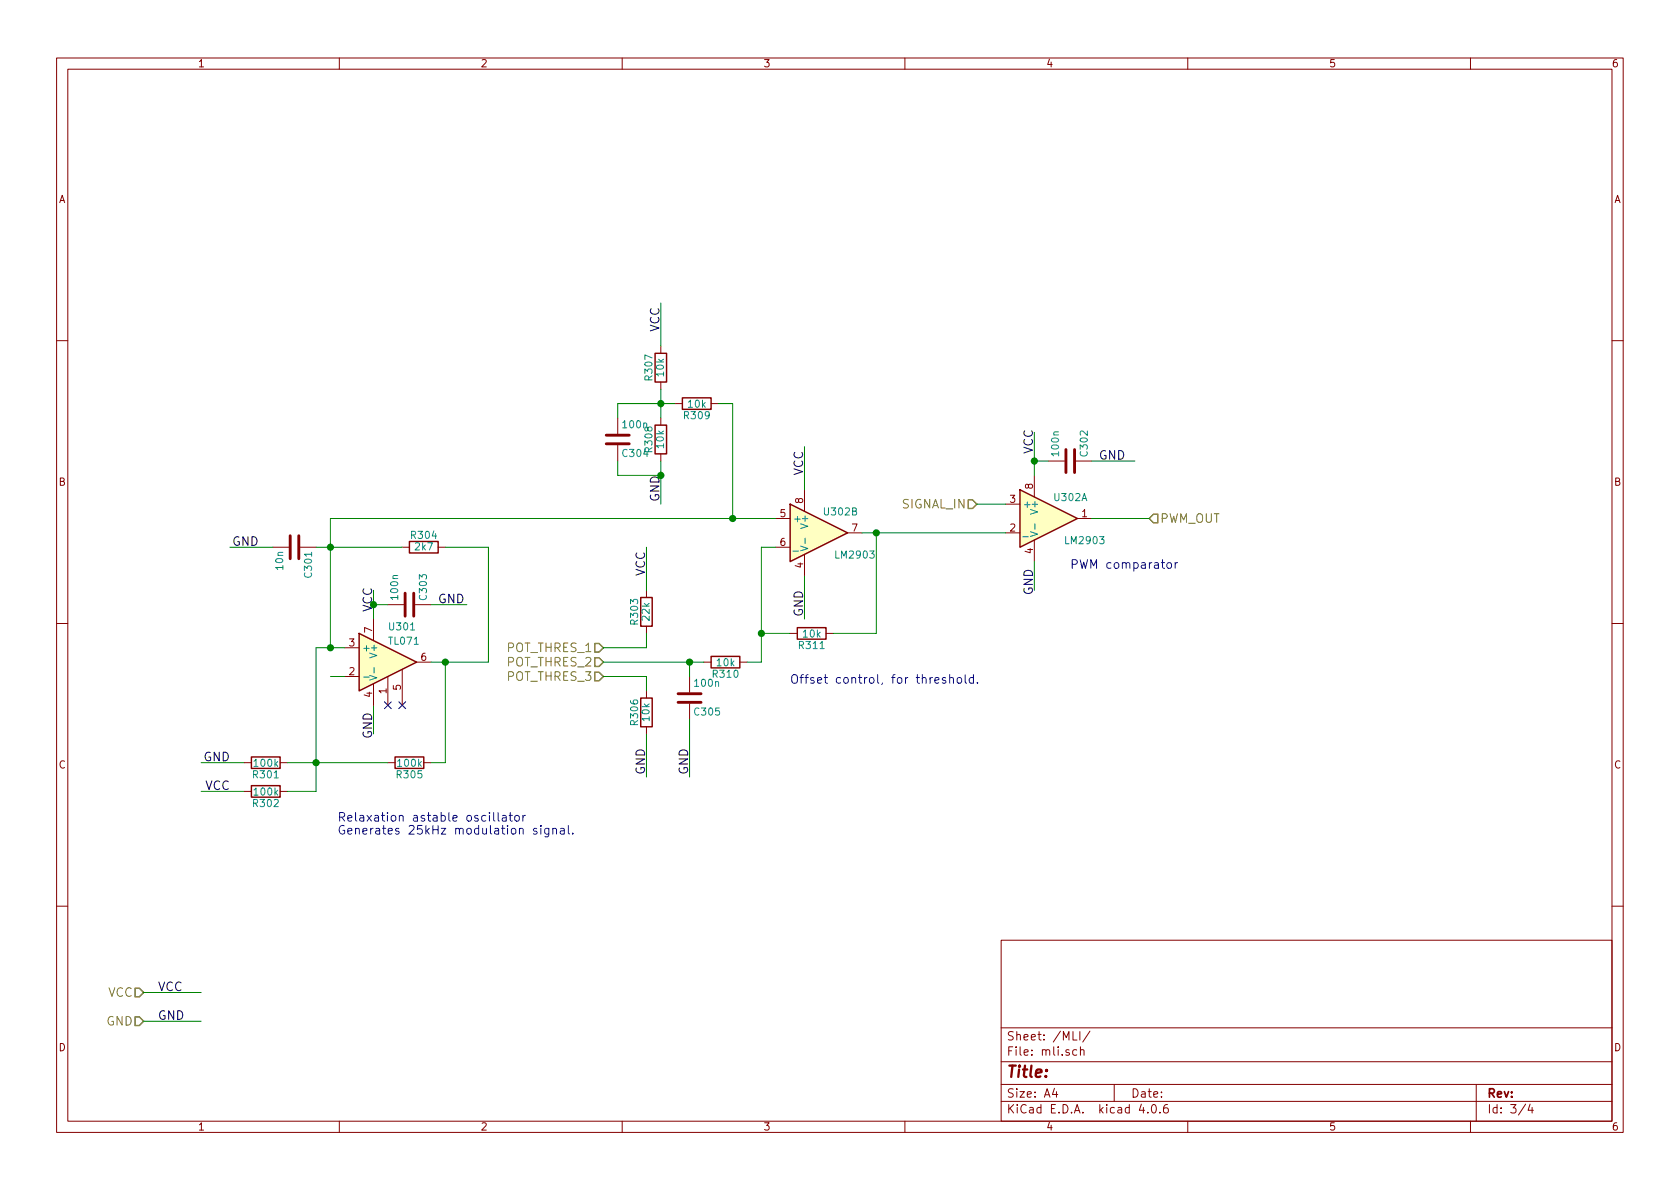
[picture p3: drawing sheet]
<svg xmlns="http://www.w3.org/2000/svg" width="297mm" height="210mm" viewBox="0 0 297 210" stroke-linecap="round" stroke-linejoin="round" font-family="sans-serif">
<g fill="none" stroke="#840000" stroke-width=".18">
<path d="M10 10.3h277v189.9h-277zM12 12.2h273v186.1h-273zM60 10.3v1.9M110 10.3v1.9M160 10.3v1.9M210 10.3v1.9M260 10.3v1.9M10 60.2h2M109.2 73.9v2.8M109.2 78.7v2.8M116.8 61.2v1.3M116.8 67.6v1.2"/>
<path d="M116.8 73.9v1.3M119.4 71.4h1.2M125.7 71.4h1.3M285 60.2h2M48.3 96.8h2.8M53.1 96.8h2.8M71.1 96.8h1.3M77.5 96.8h1.2M116.8 80.3v1.2M137.2 91.7h2.5M137.2 96.8h2.5M142.2 86.6v3.8"/>
<path d="M142.2 98v3.8M149.9 94.2h2.5M177.8 94.2h2.5M177.8 89.1h2.5M182.9 84.1v3.8M182.9 95.5v3.8M185.4 81.5h2.8M190.2 81.5h2.8M190.5 91.7h2.5M10 110.3h2M61 119.6h2.5M61 114.5h2.5"/>
<path d="M66 109.5v3.8M68.6 106.9h2.8M68.6 119.6v5.1M71.1 118.4v6.3M73.4 106.9h2.8M73.7 117.1h2.5M114.3 104.4v1.3M114.3 110.7v1.3M121.9 119.6v2.8M124.5 117.1h1.2M130.8 117.1h1.3M139.7 112h1.3"/>
<path d="M146 112h1.3M285 110.3h2M43.2 134.9h1.2M43.2 139.9h1.2M49.5 134.9h1.3M49.5 139.9h1.3M66 120.9v3.8M68.6 134.9h1.2M74.9 134.9h1.3M114.3 122.2v1.2M114.3 128.5v1.3M121.9 124.5v2.7"/>
<path d="M10 160.2h2M177 166.3h108v32h-108zM285 160.2h2M60 198.3v1.9M110 198.3v1.9M160 198.3v1.9M177 194.8h108M177 191.8h108M177 187.8h108M177 181.8h108M186.4 192.5l-.3 1h.9M186.8 193v1"/>
<path d="M189.7 182.4v1.5h.7M190.4 185.7l-.5-.1-.2 .3v.6l.2 .1 .5-.1M190.9 182.4v1.5M191 185.7l.2-.1 .4 .1 .1 .9M191 185.1v1.5M192.7 182.3l-1.3 2M197 191.8v3M201.8 195.2l-.4 1.1h1M202.9 196.7v.1M203.8 195.4l.1-.1a.81 .81 0 0 1 .6 .6 .81 .81 0 0 1-.3 .8l-.1 .1a.8 .8 0 0 1-.6-.6 .8 .8 0 0 1 .3-.8zM205.1 196.7v.1M206.4 195.3a.59 .59 0 0 0-.7 .7l.1 .7 .2 .1 .5-.1 .1-.5-.2-.2-.4-.1-.3 .3"/>
<path d="M210 198.3v1.9M260 198.3v1.9M261 191.8v6.5M269.7 195.2l-1.2 2M270.5 195.2l-.3 1.1h.9M270.9 195.8v1"/>
</g>
<g fill="#ffffc2" stroke="#ffffc2" stroke-width=".18">
<path d="M180.3 86.6l10.2 5.1-10.2 5.1z"/>
<path d="M63.5 112l10.2 5.1-10.2 5.1z"/>
<path d="M139.7 89.1l10.2 5.1-10.2 5.1z"/>
</g>
<g fill="none" stroke="#840000" stroke-width=".25">
<path d="M115.8 75.2h2.1v5.1h-2.1zM115.8 62.5h2.1v5.1h-2.1zM120.6 70.4h5.1v2h-5.1zM72.4 95.8h5.1v2h-5.1zM139.7 89.1l10.2 5.1-10.2 5.1zM180.3 86.6l10.2 5.1-10.2 5.1zM63.5 112l10.2 5.1-10.2 5.1zM113.3 105.7h2v5h-2zM125.7 116.1h5.1v2h-5.1zM141 111h5v2h-5zM44.4 133.9h5.1v2h-5.1zM44.4 138.9h5.1v2.1h-5.1z"/>
<path d="M69.8 133.9h5.1v2h-5.1zM113.3 123.4h2v5.1h-2z"/>
</g>
<path d="M141.6 96.6l1.2 .4-1.2 .4M142.3 95.2v.9M182.2 94l1.3 .5-1.3 .4M183 92.6v1M64.3 119.7h1M65.4 119.4l1.2 .5-1.2 .4M66.1 118v1" fill="none" stroke="#008484" stroke-width=".18"/>
<path d="M171.2 88.4h.8l.7 .7-.7 .8h-.8zM204 90.9h.7v1.6h-.7l-.8-.8zM105.2 113.8h.7l.8 .7-.8 .8h-.7zM105.2 116.3h.7l.8 .8-.8 .8h-.7zM105.2 118.9h.7l.8 .7-.8 .8h-.7zM23.9 174.7h.7l.8 .8-.8 .8h-.7zM23.9 179.8h.7l.8 .8-.8 .8h-.7z" fill="none" stroke="#848400" stroke-width=".25"/>
<path d="M107.2 77h4.1M107.2 78.5h4.1M188.5 79.5v4.1M190 79.5v4.1M51.3 94.7v4.1M52.8 94.7v4.1M71.6 104.9v4.1M73.2 104.9v4.1M119.9 122.7h4.1M119.9 124.2h4.1" fill="none" stroke="#840000" stroke-width=".51"/>
<g fill="none" stroke="#008400" stroke-width=".18">
<path d="M116.8 53.6v7.6M116.8 68.8v5.1M119.4 71.4h-10.2v2.5M127 71.4h2.5v20.3M142.2 79v7.6M182.9 76.4v7.7M40.6 96.8h7.7M55.9 96.8h15.2M78.7 96.8h7.7v20.3h-10.2M109.2 81.5v2.6h7.6M114.3 96.8v7.6M116.8 81.5v7.6"/>
<path d="M137.2 96.8h-2.6v20.3h-2.5M137.2 91.7h-78.8v22.8M152.4 94.2h25.4M154.9 94.2v17.8h-7.6M172.7 89.1h5.1M182.9 99.3v5.1M182.9 81.5h2.5M193 91.7h10.2M193 81.5h7.7M58.4 119.6h2.6M61 114.5h-5.1v25.4h-5.1M66 104.4v5.1"/>
<path d="M66 106.9h2.6M76.2 106.9h6.3M78.7 117.1v17.8h-2.5M106.7 119.6h7.6v2.6M106.7 117.1h17.8M114.3 112v2.5h-7.6M121.9 117.1v2.5M134.6 112h5.1M142.2 101.8v7.7M35.6 134.9h7.6M35.6 139.9h7.6M50.8 134.9h17.8"/>
<path d="M66 124.7v5.1M114.3 129.8v7.6M121.9 127.2v10.2M25.4 175.5h10.2M25.4 180.6h10.2"/>
</g>
<g fill="#008400" stroke="#008400" stroke-width=".25">
<circle cx="182.9" cy="81.5" r=".51"/>
<circle cx="78.7" cy="117.1" r=".51"/>
<circle cx="55.9" cy="134.9" r=".51"/>
<circle cx="58.4" cy="96.8" r=".51"/>
<circle cx="129.5" cy="91.7" r=".51"/>
<circle cx="134.6" cy="112" r=".51"/>
<circle cx="116.8" cy="71.4" r=".51"/>
<circle cx="121.9" cy="117.1" r=".51"/>
<circle cx="154.9" cy="94.2" r=".51"/>
<circle cx="58.4" cy="114.5" r=".51"/>
</g>
<path d="M68 124.1l1.2 1.2M69.2 124.1l-1.2 1.2M70.5 124.1l1.2 1.2M71.7 124.1l-1.2 1.2" fill="none" stroke="#000084" stroke-width=".18"/>
<g fill="none" stroke="#0000c2" stroke-width=".18">
<path d="M206.4 99.6l.2-.1 .5 .1v.6l-.1 .2-.4 .1-.2-.2zM207.8 99.5v1M208.2 99.5l-.3 .1-.1 .2M167.2 119.9l-.4-.1-.2 .2 .1 .2 .5 .2v.3h-.6M167.9 120l.1-.1a.36 .36 0 0 1 .6 .1v.8M167.9 119.3v1.5M169.3 120l.2-.2 .5 .2v.5l-.1 .2-.4 .1-.2-.1zM170.7 119.3v1.3l.2 .2M172.1 119.9a.48 .48 0 0 0-.7 .1v.7a.48 .48 0 0 0 .7 0M172.1 119.3v1.5M172.8 120.7v.1M87.3 143.7v1.3l.2 .2"/>
<path d="M88.1 143.7v1.3l.2 .2M88.8 144.3h.6l.1 .9M89.5 144.5l-.5 .1a.3 .3 0 0 0-.2 .3 .3 .3 0 0 0 .2 .3l.5-.1M90 144.2h.6M90.2 143.7v1.3l.4 .2M91.1 144.3l.2-.1 .4 .1 .1 .6-.1 .2-.4 .1-.2-.1zM92.5 144.2v1M92.9 144.2l-.3 .1-.1 .2M94.9 146.6l-.4-.1-.2 .2 .1 .2 .5 .2v.3h-.6M95.6 146v.1M95.6 146.5v1M97 146.5v1.2l-.3 .3-.3-.1"/>
<path d="M97 146.6a.48 .48 0 0 0-.6 0v.7a.48 .48 0 0 0 .6 .1M97.7 146.6h.1a.36 .36 0 0 1 .6 .1v.8M97.7 146.5v1M99.1 146.6h.6l.1 .9M99.8 146.8l-.5 .1a.3 .3 0 0 0-.3 .3 .3 .3 0 0 0 .3 .3l.5-.1M100.5 146v1.3l.2 .2M101.3 147.3v.2"/>
</g>
<text font-size="2.8" fill="#840000" x="178" y="190.5">Title:</text>
<g font-size="2.1">
<text x="116.6" y="58.7" transform="rotate(-90 116.6 58.7)">VCC</text>
<text x="182.6" y="80.3" transform="rotate(-90 182.6 80.3)">VCC</text>
<text x="194.3" y="81.3">GND</text>
<text x="142" y="84.1" transform="rotate(-90 142 84.1)">VCC</text>
<text x="41" y="96.5">GND</text>
<text x="114" y="101.8" transform="rotate(-90 114 101.8)">VCC</text>
<text x="77.5" y="106.7">GND</text>
<text x="182.6" y="105.3" transform="rotate(-90 182.6 105.3)">GND</text>
<text x="142" y="109.1" transform="rotate(-90 142 109.1)">GND</text>
<text x="65.8" y="130.7" transform="rotate(-90 65.8 130.7)">GND</text>
<text x="35.9" y="134.6">GND</text>
<text x="114" y="137.1" transform="rotate(-90 114 137.1)">GND</text>
<text x="121.7" y="137.1" transform="rotate(-90 121.7 137.1)">GND</text>
<text x="36.2" y="139.7">VCC</text>
<text x="27.9" y="175.3">VCC</text>
<text x="27.9" y="180.3">GND</text>
</g>
<g font-size="2.1" fill="#008400">
<text x="116.6" y="88.8" transform="rotate(-90 116.6 88.8)">GND</text>
<text x="65.8" y="108.2" transform="rotate(-90 65.8 108.2)">VCC</text>
</g>
<g font-size="2.1" fill="#848400">
<text x="159.5" y="89.9">SIGNAL_IN</text>
<text x="205.1" y="92.5">PWM_OUT</text>
<text x="89.7" y="115.3">POT_THRES_1</text>
<text x="89.7" y="117.9">POT_THRES_2</text>
<text x="89.7" y="120.4">POT_THRES_3</text>
<text x="19" y="176.3">VCC</text>
<text x="18.7" y="181.4">GND</text>
</g>
<g font-size="2.1" fill="#0000c2">
<text x="189.2" y="100.6">PWM comparator</text>
<text x="139.7" y="120.9">Offset control, for threshold.</text>
<text x="59.7" y="145.3">Relaxation astable oscillator</text>
<text x="59.7" y="147.6">Generates 25kHz modulation signal.</text>
</g>
<g font-size="2.1" fill="#840000">
<text x="178" y="184">Sheet: /MLI/</text>
<text x="178" y="186.7">File: mli.sch</text>
<text x="178" y="196.9">KiCad E.D.A. kicad 4.0.6</text>
<text x="178" y="194.1">Size: A4</text>
<text x="200" y="194.1">Date:</text>
<text x="263" y="194.1">Rev:</text>
<text x="263" y="196.9">Id: 3/4</text>
</g>
<g font-size="1.8" fill="#840000">
<text x="35" y="11.9">1</text>
<text x="85" y="11.9">2</text>
<text x="135" y="11.9">3</text>
<text x="185" y="11.9">4</text>
<text x="235" y="11.9">5</text>
<text x="285" y="11.9">6</text>
<text x="10.4" y="35.9">A</text>
<text x="285.4" y="35.9">A</text>
<text x="10.4" y="85.9">B</text>
<text x="142" y="89" transform="rotate(-90 142 89)">8</text>
<text x="178.6" y="88.9">3</text>
<text x="182.6" y="86.5" transform="rotate(-90 182.6 86.5)">8</text>
<text x="285.4" y="85.9">B</text>
<text x="137.9" y="91.4">5</text>
<text x="150.6" y="94">7</text>
<text x="178.6" y="94">2</text>
<text x="191.3" y="91.4">1</text>
<text x="137.9" y="96.5">6</text>
<text x="142" y="100.4" transform="rotate(-90 142 100.4)">4</text>
<text x="182.6" y="97.9" transform="rotate(-90 182.6 97.9)">4</text>
<text x="65.8" y="111.9" transform="rotate(-90 65.8 111.9)">7</text>
<text x="61.7" y="119.4">2</text>
<text x="61.7" y="114.3">3</text>
<text x="74.4" y="116.8">6</text>
<text x="65.8" y="123.3" transform="rotate(-90 65.8 123.3)">4</text>
<text x="68.3" y="122.7" transform="rotate(-90 68.3 122.7)">1</text>
<text x="70.9" y="122" transform="rotate(-90 70.9 122)">5</text>
<text x="10.4" y="135.9">C</text>
<text x="285.4" y="135.9">C</text>
<text x="10.4" y="185.9">D</text>
<text x="285.4" y="185.9">D</text>
<text x="35" y="199.9">1</text>
<text x="85" y="199.9">2</text>
<text x="135" y="199.9">3</text>
<text x="185" y="199.9">4</text>
<text x="235" y="199.9">5</text>
<text x="285" y="199.9">6</text>
</g>
<g font-size="1.8" fill="#008484">
<text x="115.3" y="67.1" transform="rotate(-90 115.3 67.1)">R307</text>
<text x="117.4" y="66.5" transform="rotate(-90 117.4 66.5)">10k</text>
<text x="110.2" y="75.7">100n</text>
<text x="121.1" y="74.1">R309</text>
<text x="121.7" y="72.1">10k</text>
<text x="110.2" y="80.8">C304</text>
<text x="115.3" y="79.8" transform="rotate(-90 115.3 79.8)">R308</text>
<text x="117.4" y="79.2" transform="rotate(-90 117.4 79.2)">10k</text>
<text x="187.2" y="80.5" transform="rotate(-90 187.2 80.5)">100n</text>
<text x="192.3" y="80.5" transform="rotate(-90 192.3 80.5)">C302</text>
<text x="180.8" y="89.8">+</text>
<text x="186.5" y="88.6">U302A</text>
<text x="72.8" y="95.3">R304</text>
<text x="140.2" y="92.3">+</text>
<text x="142.9" y="93.1" transform="rotate(-90 142.9 93.1)">V+</text>
<text x="145.8" y="91.1">U302B</text>
<text x="180.8" y="94.9">_</text>
<text x="183.5" y="90.6" transform="rotate(-90 183.5 90.6)">V+</text>
<text x="50.1" y="100.7" transform="rotate(-90 50.1 100.7)">10n</text>
<text x="55.1" y="102" transform="rotate(-90 55.1 102)">C301</text>
<text x="73.5" y="97.3">2k7</text>
<text x="140.2" y="97.4">_</text>
<text x="147.9" y="98.7">LM2903</text>
<text x="188.5" y="96.2">LM2903</text>
<text x="70.4" y="105.9" transform="rotate(-90 70.4 105.9)">100n</text>
<text x="75.5" y="105.9" transform="rotate(-90 75.5 105.9)">C303</text>
<text x="68.9" y="114">TL071</text>
<text x="69" y="111.4">U301</text>
<text x="112.8" y="110.3" transform="rotate(-90 112.8 110.3)">R303</text>
<text x="114.8" y="109.7" transform="rotate(-90 114.8 109.7)">22k</text>
<text x="142" y="112.7">10k</text>
<text x="64" y="115.2">+</text>
<text x="66.7" y="116" transform="rotate(-90 66.7 116)">V+</text>
<text x="126.2" y="119.8">R310</text>
<text x="126.8" y="117.8">10k</text>
<text x="141.4" y="114.8">R311</text>
<text x="122.9" y="121.4">100n</text>
<text x="112.8" y="128.1" transform="rotate(-90 112.8 128.1)">R306</text>
<text x="114.8" y="127.5" transform="rotate(-90 114.8 127.5)">10k</text>
<text x="122.9" y="126.5">C305</text>
<text x="44.9" y="137.6">R301</text>
<text x="45" y="135.6">100k</text>
<text x="70.3" y="137.6">R305</text>
<text x="70.4" y="135.6">100k</text>
<text x="44.9" y="142.7">R302</text>
<text x="45" y="140.7">100k</text>
</g>
</svg>
